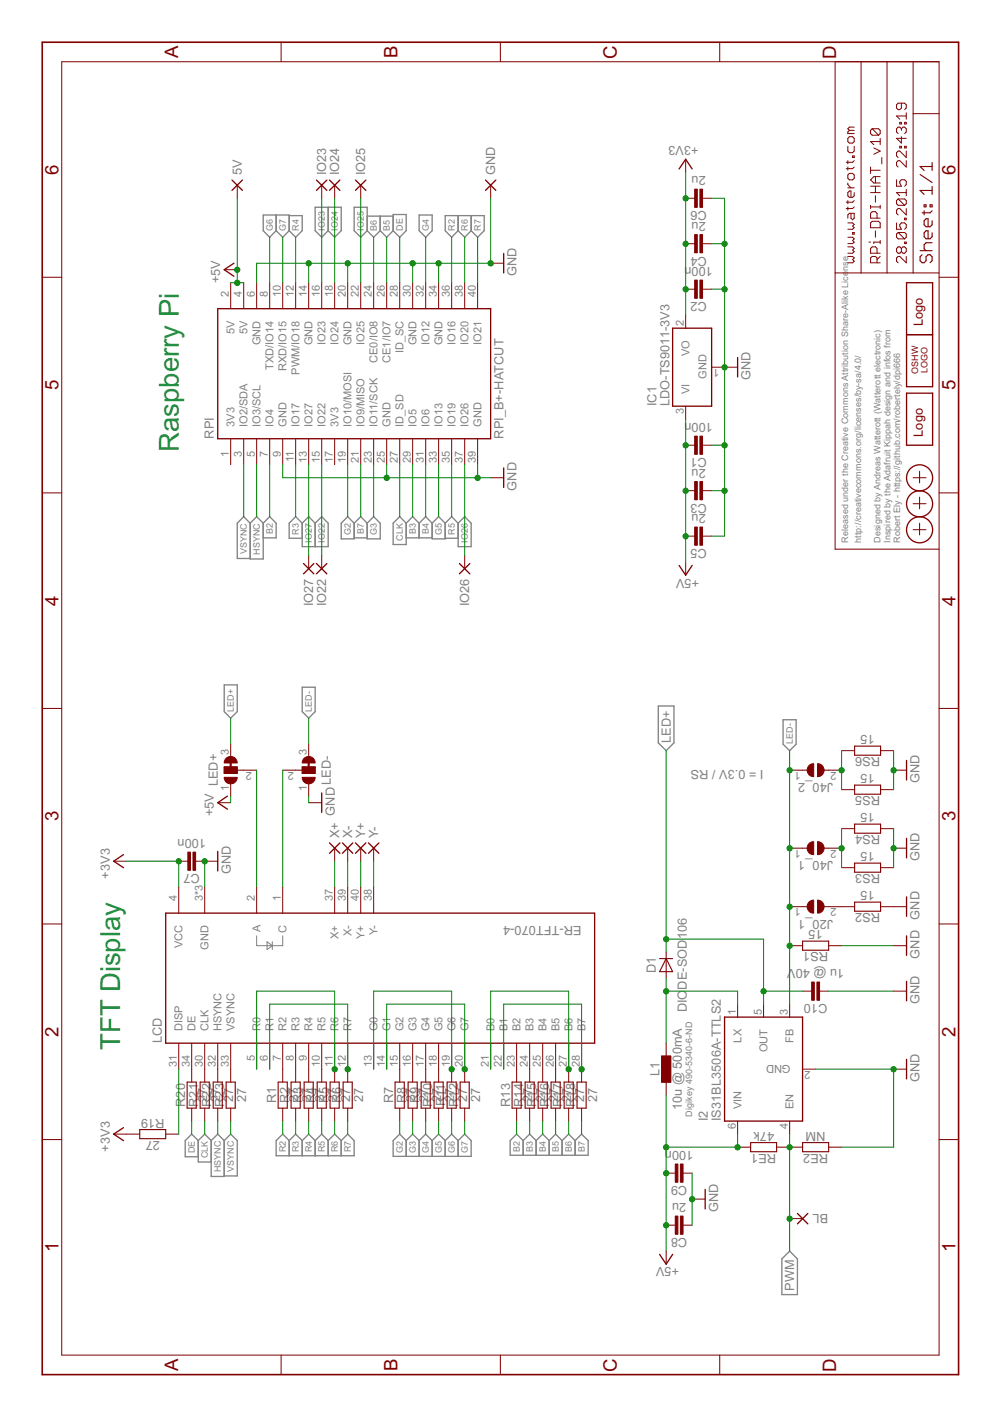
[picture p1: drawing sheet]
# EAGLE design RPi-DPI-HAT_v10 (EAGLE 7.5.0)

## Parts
5V  PAD-0.80X1.60_NC  [PAD-0.80X1.60_NC]
BL  PAD-0.80X1.60_NC  [PAD-0.80X1.60_NC]
C1  100n  CAPACITOR-0402  [C0402]
C2  100n  CAPACITOR-0402  [C0402]
C3  2u  CAPACITOR-0402  [C0402]
C4  2u  CAPACITOR-0402  [C0402]
C5  2u  CAPACITOR-0402  [C0402]
C6  2u  CAPACITOR-0402  [C0402]
C7  100n  CAPACITOR-0402  [C0402]
C8  2u  CAPACITOR-0402  [C0402]
C9  100n  CAPACITOR-0402  [C0402]
C10  1u @ 40V  CAPACITOR-0805  [C0805]
D1  DIODE-SOD106  [SOD106]
GND  PAD-0.80X1.60_NC  [PAD-0.80X1.60_NC]
I2  IS31BL3506A-TTLS2  [SOT23-6]
IC1  LDO-TS9011-3V3  [SOT23]
IO22  PAD-0.80X1.60_NC  [PAD-0.80X1.60_NC]
IO23  PAD-0.80X1.60_NC  [PAD-0.80X1.60_NC]
IO24  PAD-0.80X1.60_NC  [PAD-0.80X1.60_NC]
IO25  PAD-0.80X1.60_NC  [PAD-0.80X1.60_NC]
IO26  PAD-0.80X1.60_NC  [PAD-0.80X1.60_NC]
IO27  PAD-0.80X1.60_NC  [PAD-0.80X1.60_NC]
J20_1  JUMPER2-0402  [JUMPER2-0402]
J40_1  JUMPER2-0402  [JUMPER2-0402]
J40_2  JUMPER2-0402  [JUMPER2-0402]
L1  10u @ 500mA  INDUCTOR-1212  [L_1212]
LCD  ER-TFT070-4  [FPC40]
LED+  JUMPER3-0603-NC  [JUMPER3-0603_NC]
LED-  JUMPER3-0603-NC  [JUMPER3-0603_NC]
LOGO1  LOGO-S_PLACE_S  [SPARK_TPLACE_S]
LOGO2  OSHW_LOGOX0070  [OSHW_6X70]
LOGO3  LOGO-PLACE  [LOGO_TPLACE]
R1  27  RESISTOR-0402  [C0402]
R2  27  RESISTOR-0402  [C0402]
R3  27  RESISTOR-0402  [C0402]
R4  27  RESISTOR-0402  [C0402]
R5  27  RESISTOR-0402  [C0402]
R6  27  RESISTOR-0402  [C0402]
R7  27  RESISTOR-0402  [C0402]
R8  27  RESISTOR-0402  [C0402]
R9  27  RESISTOR-0402  [C0402]
R10  27  RESISTOR-0402  [C0402]
R11  27  RESISTOR-0402  [C0402]
R12  27  RESISTOR-0402  [C0402]
R13  27  RESISTOR-0402  [C0402]
R14  27  RESISTOR-0402  [C0402]
R15  27  RESISTOR-0402  [C0402]
R16  27  RESISTOR-0402  [C0402]
R17  27  RESISTOR-0402  [C0402]
R18  27  RESISTOR-0402  [C0402]
R19  27  RESISTOR-0402  [C0402]
R20  27  RESISTOR-0402  [C0402]
R21  27  RESISTOR-0402  [C0402]
R22  27  RESISTOR-0402  [C0402]
R23  27  RESISTOR-0402  [C0402]
RE1  47k  RESISTOR-0402  [C0402]
RE2  NM  RESISTOR-0402  [C0402]
RPI  RPI_B+-HATCUT  [RPI-B+HAT_CUTOUT]
RS1  15  RESISTOR-0402  [C0402]
RS2  15  RESISTOR-0402  [C0402]
RS3  15  RESISTOR-0402  [C0402]
RS4  15  RESISTOR-0402  [C0402]
RS5  15  RESISTOR-0402  [C0402]
RS6  15  RESISTOR-0402  [C0402]
X1  PASSER-07  [PASSER_07MM]
X2  PASSER-07  [PASSER_07MM]
X3  PASSER-07  [PASSER_07MM]
X+  PAD-0.80X1.60_NC  [PAD-0.80X1.60_NC]
X-  PAD-0.80X1.60_NC  [PAD-0.80X1.60_NC]
Y+  PAD-0.80X1.60_NC  [PAD-0.80X1.60_NC]
Y-  PAD-0.80X1.60_NC  [PAD-0.80X1.60_NC]

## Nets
+3V3: C2.2 C4.2 C6.2 C7.2 IC1.2(VO) LCD.4(VCC) R19.1
+5V: 5V.1(P) C1.2 C3.2 C5.2 C8.2 C9.2 I2.6(VIN) IC1.3(VI) L1.1 LED+.1 RE1.2 RPI.2(5V) RPI.4(5V)
A: LCD.2(A) LED+.2
B2: R13.1 RPI.7(IO4)
B3: R14.1 RPI.29(IO5)
B4: R15.1 RPI.31(IO6)
B5: R16.1 RPI.26(CE1/IO7)
B6: R17.1 RPI.24(CE0/IO8)
B7: R18.1 RPI.21(IO9/MISO)
C: LCD.1(C) LED-.2
CLK: R21.1 RPI.27(ID_SD)
DE: R20.1 RPI.28(ID_SC)
G2: R7.1 RPI.19(IO10/MOSI)
G3: R8.1 RPI.23(IO11/SCK)
G4: R9.1 RPI.32(IO12)
G5: R10.1 RPI.33(IO13)
G6: R11.1 RPI.8(TXD/IO14)
G7: R12.1 RPI.10(RXD/IO15)
GND: C1.1 C2.1 C3.1 C4.1 C5.1 C6.1 C7.1 C8.1 C9.1 C10.1 GND.1(P) I2.2(GND) IC1.1(GND) LCD.3(GND) LCD.29(GND) LCD.36(GND) LED-.1 RE2.1 RPI.6(GND) RPI.9(GND) RPI.14(GND) RPI.20(GND) RPI.25(GND) RPI.30(GND) RPI.34(GND) RPI.39(GND) RS1.1 RS2.1 RS3.1 RS4.1 RS5.1 RS6.1
HSYNC: R22.1 RPI.5(IO3/SCL)
IO22: IO22.1(P) RPI.15(IO22)
IO23: IO23.1(P) RPI.16(IO23)
IO24: IO24.1(P) RPI.18(IO24)
IO25: IO25.1(P) RPI.22(IO25)
IO26: IO26.1(P) RPI.37(IO26)
IO27: IO27.1(P) RPI.13(IO27)
LED+: C10.2 D1.C I2.5(OUT) LED+.3
LED-: I2.3(FB) J20_1.1 J40_1.1 J40_2.1 LED-.3 RS1.2
LX: D1.A I2.1(LX) L1.2
N$1: J40_1.2 RS3.2 RS4.2
N$2: J20_1.2 RS2.2
N$3: LCD.7(R2) R1.2
N$4: LCD.5(R0) LCD.11(R6) R5.2
N$7: J40_2.2 RS5.2 RS6.2
N$8: LCD.6(R1) LCD.12(R7) R6.2
N$9: LCD.8(R3) R2.2
N$10: LCD.9(R4) R3.2
N$11: LCD.10(R5) R4.2
N$12: LCD.15(G2) R7.2
N$13: LCD.16(G3) R8.2
N$14: LCD.17(G4) R9.2
N$16: LCD.18(G5) R10.2
N$17: LCD.13(G0) LCD.19(G6) R11.2
N$18: LCD.14(G1) LCD.20(G7) R12.2
N$19: LCD.23(B2) R13.2
N$20: LCD.24(B3) R14.2
N$21: LCD.25(B4) R15.2
N$25: LCD.26(B5) R16.2
N$26: LCD.21(B0) LCD.27(B6) R17.2
N$27: LCD.22(B1) LCD.28(B7) R18.2
N$32: LCD.31(DISP) R19.2
N$33: LCD.34(DE) R20.2
N$34: LCD.30(CLK) R21.2
N$35: LCD.32(HSYNC) R22.2
N$36: LCD.33(VSYNC) R23.2
PWM: BL.1(P) I2.4(EN) RE1.1 RE2.2
R2: R1.1 RPI.36(IO16)
R3: R2.1 RPI.11(IO17)
R4: R3.1 RPI.12(PWM/IO18)
R5: R4.1 RPI.35(IO19)
R6: R5.1 RPI.38(IO20)
R7: R6.1 RPI.40(IO21)
VSYNC: R23.1 RPI.3(IO2/SDA)
X+: LCD.37(X+) X+.1(P)
X-: LCD.39(X-) X-.1(P)
Y+: LCD.40(Y+) Y+.1(P)
Y-: LCD.38(Y-) Y-.1(P)
Unconnected: RPI.1(3V3) RPI.17(3V3)

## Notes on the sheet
- TFT Display
- Raspberry Pi
- Digikey 490-5340-6-ND
- I = 0.3V / RS
- Released under the Creative Commons Attribution Share-Alike 
  License. http://creativecommons.org/licenses/by-sa/4.0/
  
  Designed by Andreas Watterott (Watterott electronic)
  Inspired by the Adafruit Kippah design and infos from 
  Robert Ely - https://github.com/robertely/dpi666
